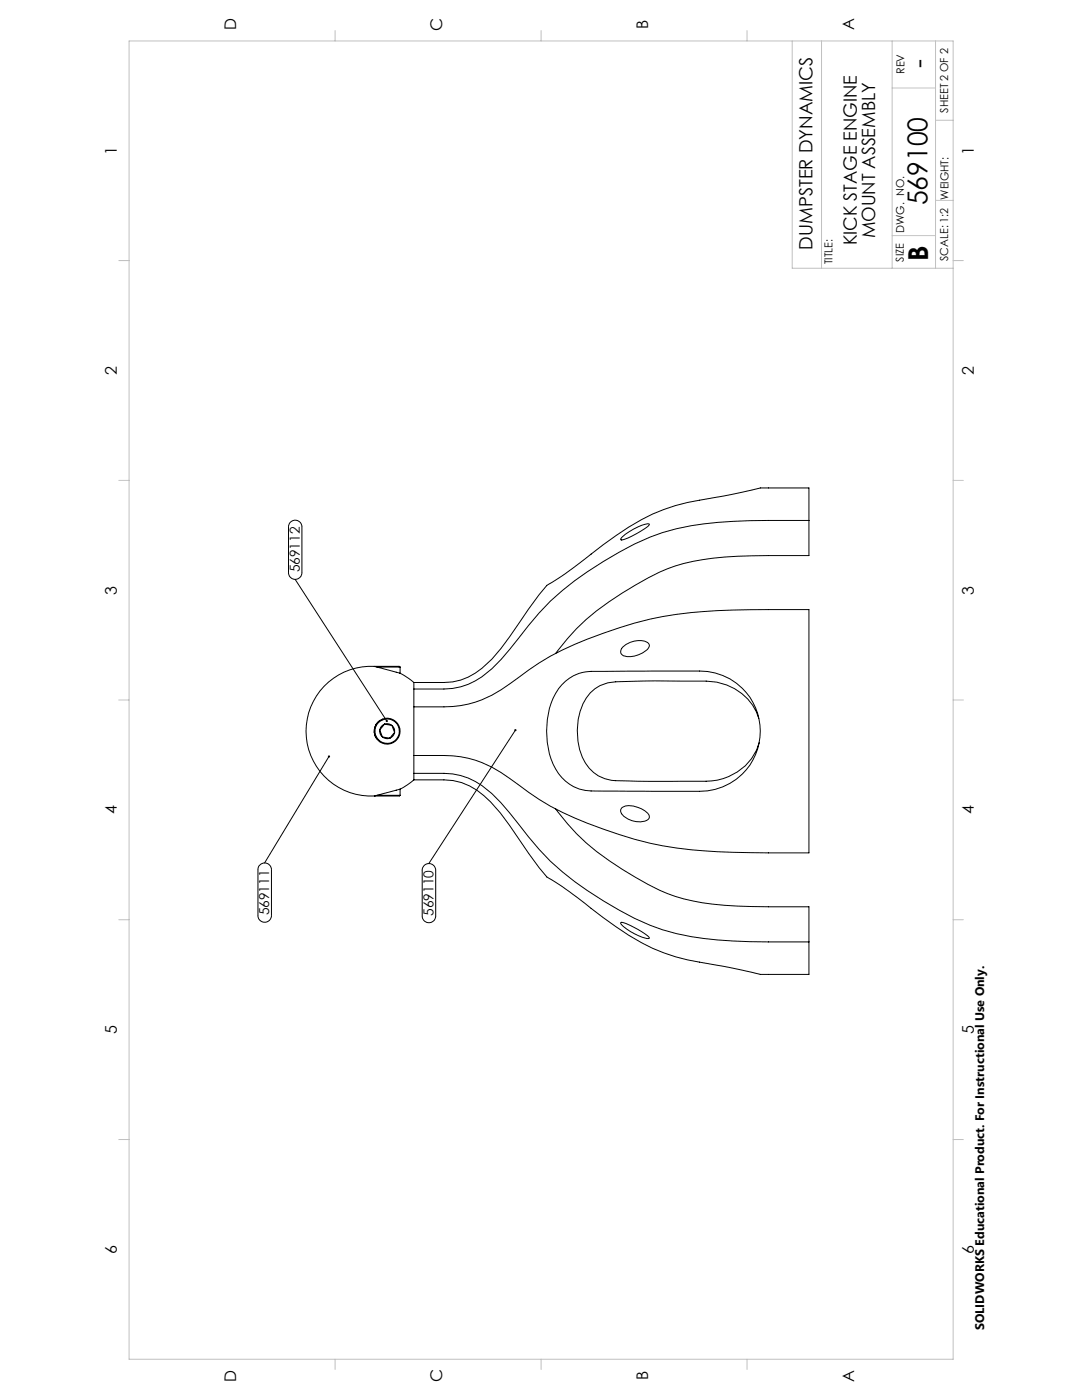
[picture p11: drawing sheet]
<svg xmlns="http://www.w3.org/2000/svg" width="216mm" height="279mm" viewBox="0 0 216 279" stroke-linecap="round" stroke-linejoin="round" font-family="sans-serif">
<g fill="none" stroke="#000" stroke-width=".2">
<path d="M57.9 104.3a1.33 1.33 0 0 1 1.5-.4 1.33 1.33 0 0 1 .8 1.2v9.2a1.34 1.34 0 0 1-1.3 1.3 1.34 1.34 0 0 1-1.3-1.3v-9.3zM58.9 115.6l18.3 28.3M109.1 116.9a108.7 108.7 0 0 0-7.4 10.1 23.2 23.2 0 0 1-8.3 8.1l-1.5 .6-1.6 .4-7.7 .1M124.2 107.1a10 10 0 0 1 5.3-2.5l.1 .1a13.6 13.6 0 0 1-5.7 3l-.1-.1zM161.4 103.9a160 160 0 0 0-21 .7 41.3 41.3 0 0 0-16.8 5.6 56.8 56.8 0 0 0-20.2 17.2 32.3 32.3 0 0 1-8.6 8.5 12.7 12.7 0 0 1-6.2 1.6h-6M161.4 103.9v-6.5h-9.7l-6.1 1.4-4.4 .8a38.3 38.3 0 0 0-18.3 7.3l-10.1 7.6-3.7 2.3M161.4 103.9v7a168.8 168.8 0 0 0-19.2 .5 33.8 33.8 0 0 0-15.3 5.3 48.1 48.1 0 0 0-15.5 13l-.5 .7M74.8 133h4.9l.1 .1M75.2 133.1h4.6M79.8 134.4l-5.1-1.4a13 13 0 0 0-13.6 12.9 13 13 0 0 0 13.6 13M79.8 134.4l2.8 1.8M79.8 133.1v1.3"/>
<path d="M82.6 136.2v19.4M112.1 136.7a8.1 8.1 0 0 1 5.9-2.7l16.8-.1a32 32 0 0 1 7.9 .4 12 12 0 0 1 8.9 13.2 12 12 0 0 1-12 10.4h-19.2a10.3 10.3 0 0 1-6.8-1.4 11.2 11.2 0 0 1-4.4-8.3 15.2 15.2 0 0 1 2.2-10.7zM124.3 129.1a4.6 4.6 0 0 1 4.9-.9 .88 .88 0 0 1-.2 1.5 5.1 5.1 0 0 1-4.6 1.2 1.02 1.02 0 0 1-.1-1.8zM65.6 151l-12.8 21.2M75.2 158.7h4.6M75.7 143.9a2.54 2.54 0 0 0-.5 3.6M75.8 145.7l.5 1.4M75.8 145.7a1.51 1.51 0 0 0 .5 1.4M76.3 147.1a1.51 1.51 0 0 0 1.5 .2M76.3 147.1l1.5 .2M76.7 144.5l1.5 .3M76.7 144.5a1.54 1.54 0 0 1 1.5 .3"/>
<path d="M76.7 144.5a1.53 1.53 0 0 0-.9 1.2M76.7 144.5l-.9 1.2M78.2 144.8a1.51 1.51 0 0 1 .5 1.4M78.2 144.8l.5 1.4M78.7 146.2l-.9 1.1M78.7 146.2a1.5 1.5 0 0 1-.9 1.1M79.8 158.7l-.1 .2-4.9-.1M79.8 157.5l-5.1 1.3M79.8 157.5v1.2M82.6 155.6h6a12.7 12.7 0 0 1 9.3 4.4 78 78 0 0 1 7.6 10.3l3.6 4.7M82.6 155.6l-1.3 1-1.5 .9M82.6 141.1a34.2 34.2 0 0 0 12.2-1 26.6 26.6 0 0 0 8.6-4.9 52.8 52.8 0 0 1 17-8.8 72.7 72.7 0 0 1 25.8-4.7h15.2v48.5h-8.1a109.5 109.5 0 0 1-23.6-1.9 79.9 79.9 0 0 1-22.1-8.8l-4.2-2.9a24.6 24.6 0 0 0-11.5-5.6l-3.3-.2h-6"/>
<path d="M82.6 154.3h6a13.7 13.7 0 0 1 9.6 4.1 75.7 75.7 0 0 1 7.3 8.6 53.1 53.1 0 0 0 14.9 12.8 44.9 44.9 0 0 0 20 7.5 107.3 107.3 0 0 0 12.9 .7h8.1M102.8 145.7l-17.2 26.6M151.4 143.4a10.8 10.8 0 0 0-10.5-7.5h-10.1l-8 .2a7.4 7.4 0 0 0-7 5.9 12.8 12.8 0 0 0 1.8 11.3 7.1 7.1 0 0 0 5.2 2.5l13.4 .1a34.4 34.4 0 0 0 7-.2 10.9 10.9 0 0 0 8.3-7.5M52 172.5a1.36 1.36 0 0 1 1.4-.1 1.36 1.36 0 0 1 .8 1.2v9.1a1.35 1.35 0 0 1-1.4 1.4 1.35 1.35 0 0 1-1.3-1.4v-9.2l.1-.6zM84.7 172.7a1.36 1.36 0 0 1 1.5-.2 1.36 1.36 0 0 1 .7 1.2v9.1a1.35 1.35 0 0 1-1.3 1.3 1.35 1.35 0 0 1-1.4-1.3v-9.2zM109.1 175a66 66 0 0 1 8.9 6.3 54.7 54.7 0 0 0 14.5 8.9 73.1 73.1 0 0 0 11.7 2.6l7.5 1.7h9.7v-6.5M110.9 161.4a43.4 43.4 0 0 0 13.3 12.1 51.8 51.8 0 0 0 10.5 5.4 50.1 50.1 0 0 0 15.4 2l11.3 .1v7M124.2 161.1a4.8 4.8 0 0 1 5 1.2 .89 .89 0 0 1 .3 1 .89 .89 0 0 1-.9 .6 4.1 4.1 0 0 1-4.8-2v-.3zM123.9 184.1a14 14 0 0 1 5.7 3l-.1 .2a10.1 10.1 0 0 1-5.6-3z"/>
<circle cx="77.2" cy="145.9" r="2.59"/>
<circle cx="77.3" cy="145.9" r="2.44"/>
</g>
<g fill="none" stroke="#c0c0c0" stroke-width=".2">
<path d="M25.8 8.2h164.4v263.1h-164.4zM66.9 6.1v2.1M108 6.1v2.1M149.1 6.1v2.1M158.1 8.2v45.3h32.1M163.9 8.2v45.3M178 8.2v45.3M178 17.6h8.7M186.7 8.2v45.3M186.7 40h3.5M186.7 24h3.5M23.7 52h2.1"/>
<path d="M178 47h8.7M190.2 52h2M23.7 95.9h2.1M190.2 95.9h2M23.7 139.7h2.1M190.2 139.7h2M23.7 183.5h2.1M190.2 183.5h2M23.7 227.4h2.1M190.2 227.4h2M66.9 271.3v2M108 271.2v2.1"/>
<path d="M149.1 271.3v2"/>
</g>
<path d="M102.7 145.5a.22 .22 0 0 0 0 .4 .22 .22 0 0 0 .3 0 .22 .22 0 0 0 0-.4l-.2 .2 .2-.2zM77 143.7v.3l.3 .1-.1-.2 .1 .2v-.4zM65.5 150.8a.21 .21 0 0 0-.1 .3 .21 .21 0 0 0 .4 0 .21 .21 0 0 0-.1-.3l-.1 .2 .1-.2z" fill="#000"/>
<g font-size="5.5">
<text x="185.1" y="13.5" transform="rotate(-90 185.1 13.5)">-</text>
<text x="185.1" y="41" transform="rotate(-90 185.1 41)">569100</text>
<text x="185.2" y="52.1" transform="rotate(-90 185.2 52.1)">B</text>
</g>
<g font-size="3.7">
<text x="174.6" y="47.6" transform="rotate(-90 174.6 47.6)">MOUNT ASSEMBLY</text>
<text x="162.1" y="49.8" transform="rotate(-90 162.1 49.8)">DUMPSTER DYNAMICS</text>
<text x="170.9" y="49" transform="rotate(-90 170.9 49)">KICK STAGE ENGINE</text>
</g>
<g font-size="3.2">
<text x="129.3" y="5.8" transform="rotate(-90 129.3 5.8)">B</text>
<text x="47.1" y="6.1" transform="rotate(-90 47.1 6.1)">D</text>
<text x="88.2" y="6.2" transform="rotate(-90 88.2 6.2)">C</text>
<text x="170.5" y="6" transform="rotate(-90 170.5 6)">A</text>
<text x="23.3" y="31" transform="rotate(-90 23.3 31)">1</text>
<text x="194.3" y="31" transform="rotate(-90 194.3 31)">1</text>
<text x="23.3" y="74.8" transform="rotate(-90 23.3 74.8)">2</text>
<text x="194.3" y="74.8" transform="rotate(-90 194.3 74.8)">2</text>
<text x="23.3" y="118.7" transform="rotate(-90 23.3 118.7)">3</text>
<text x="194.3" y="118.7" transform="rotate(-90 194.3 118.7)">3</text>
<text x="23.3" y="162.5" transform="rotate(-90 23.3 162.5)">4</text>
<text x="194.3" y="162.5" transform="rotate(-90 194.3 162.5)">4</text>
<text x="23.3" y="206.4" transform="rotate(-90 23.3 206.4)">5</text>
<text x="194.3" y="206.4" transform="rotate(-90 194.3 206.4)">5</text>
<text x="23.3" y="250.2" transform="rotate(-90 23.3 250.2)">6</text>
<text x="194.3" y="250.2" transform="rotate(-90 194.3 250.2)">6</text>
<text x="47.1" y="275.7" transform="rotate(-90 47.1 275.7)">D</text>
<text x="88.2" y="275.8" transform="rotate(-90 88.2 275.8)">C</text>
<text x="129.3" y="275.5" transform="rotate(-90 129.3 275.5)">B</text>
<text x="170.5" y="275.7" transform="rotate(-90 170.5 275.7)">A</text>
</g>
<g font-size="2.7">
<text x="59.8" y="114.2" transform="rotate(-90 59.8 114.2)">569112</text>
<text x="53.7" y="182.7" transform="rotate(-90 53.7 182.7)">569111</text>
<text x="86.5" y="182.8" transform="rotate(-90 86.5 182.8)">569110</text>
</g>
<text font-size="2.5" x="196.4" y="265.5" transform="rotate(-90 196.4 265.5)">SOLIDWORKS Educational Product. For Instructional Use Only.</text>
<g font-size="2.2">
<text x="180.5" y="14.8" transform="rotate(-90 180.5 14.8)">REV</text>
<text x="189.2" y="22.5" transform="rotate(-90 189.2 22.5)">SHEET 2 OF 2</text>
<text x="189.2" y="39.8" transform="rotate(-90 189.2 39.8)">WEIGHT:</text>
<text x="180.4" y="46.5" transform="rotate(-90 180.4 46.5)">DWG. NO.</text>
<text x="166.1" y="52.8" transform="rotate(-90 166.1 52.8)">TITLE:</text>
<text x="180.4" y="52.2" transform="rotate(-90 180.4 52.2)">SIZE</text>
<text x="189.2" y="52.1" transform="rotate(-90 189.2 52.1)">SCALE: 1:2</text>
</g>
</svg>
